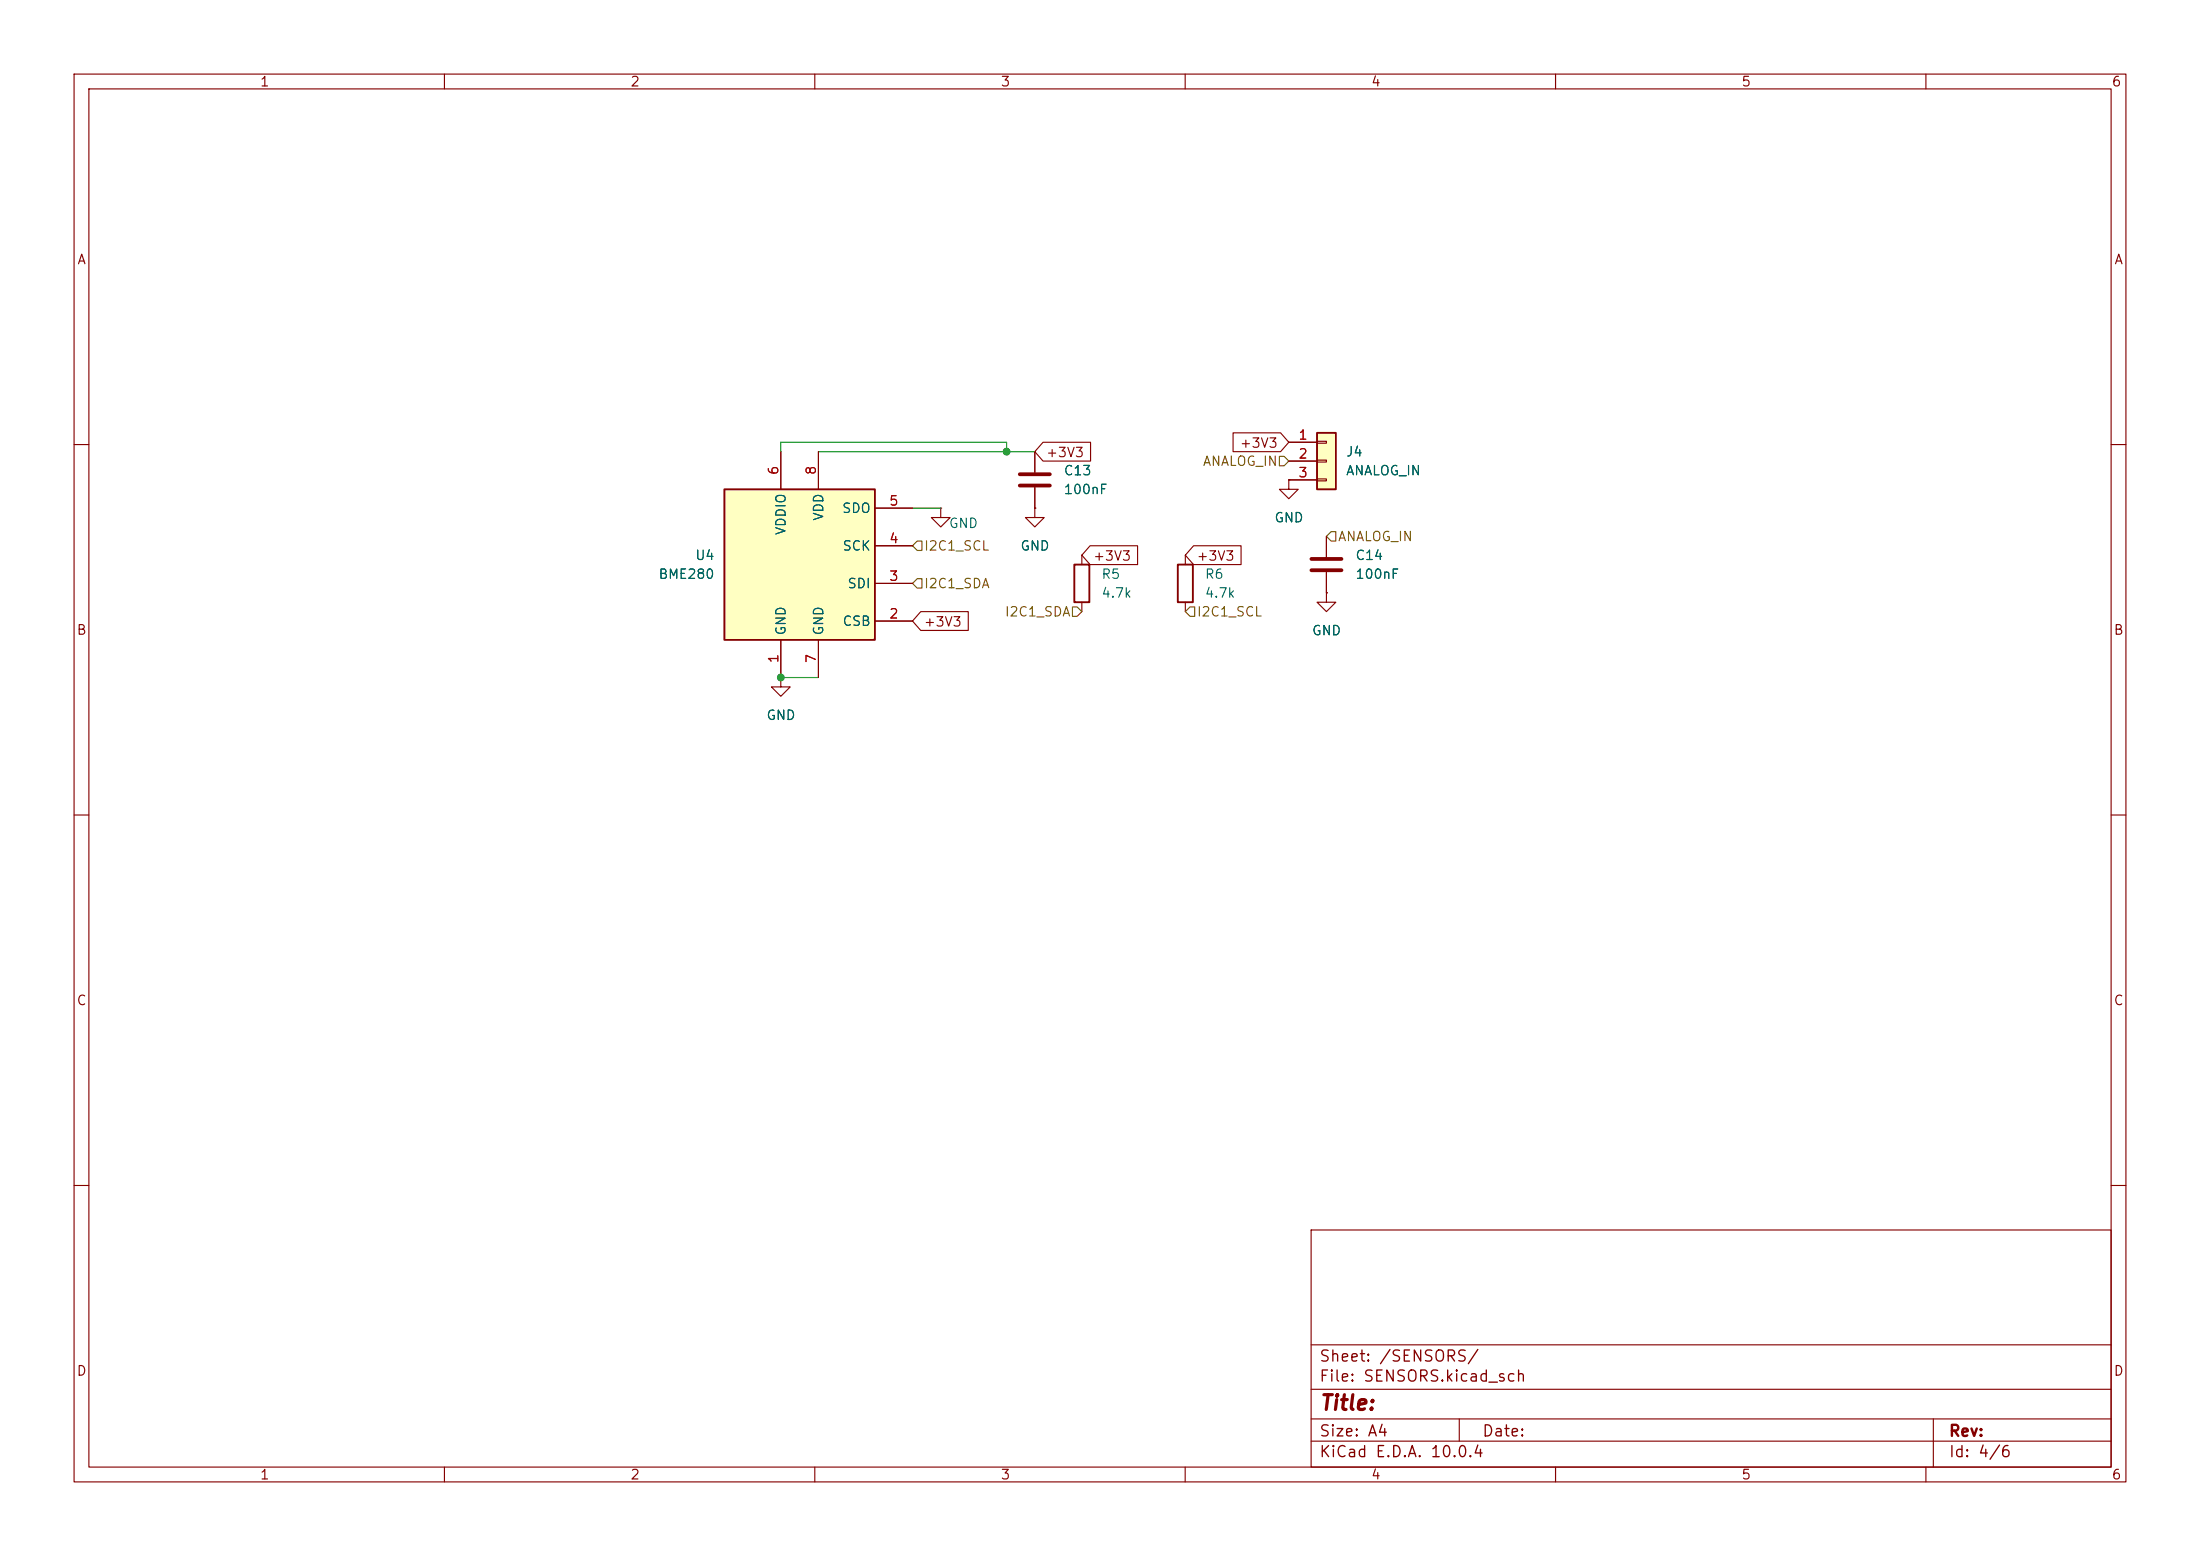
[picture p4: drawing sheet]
<svg xmlns="http://www.w3.org/2000/svg" width="297mm" height="210mm" viewBox="0 0 297 210" stroke-linecap="round" stroke-linejoin="round" font-family="sans-serif">
<g fill="none" stroke="#840000" stroke-width=".15">
<path d="M10 10h277v190h-277zM12 12h273v186h-273zM60 10v2M110 10v2M160 10v2M210 10v2M260 10v2M10 60h2M285 60h2M10 110h2M285 110h2M10 160h2"/>
<path d="M177 166h108v32h-108zM285 160h2M60 198v2M110 198v2M160 198v2M177 194.5h108M177 191.5h108M177 187.5h108M177 181.5h108M197 191.5v3M210 198v2M260 198v2"/>
<path d="M261 191.5v6.5"/>
</g>
<path d="M97.8 66h20.3v20.4h-20.3z" fill="#ffffc2"/>
<path d="M97.8 66h20.3v20.4h-20.3zM145 76.2h2.1v5.1h-2.1zM159 76.2h2v5.1h-2z" fill="none" stroke="#840000" stroke-width=".25"/>
<g fill="none" stroke="#840000" stroke-width=".15">
<path d="M105.4 61v5M110.5 61v5M118.1 78.7h5.1M118.1 73.7h5.1M118.1 68.6h5.1M139.7 68.6v1.3h1.3l-1.3 1.2-1.3-1.2h1.3M139.7 68.6h.1M139.7 61v2.8M139.7 65.8v2.8M146 74.9v1.3M160 74.9v1.3M174 64.8v1.2h1.3l-1.3 1.3-1.3-1.3h1.3"/>
<path d="M174 64.8h.1M179.1 72.4v2.8M179.1 77.2v2.8M105.4 91.4v1.3h1.3l-1.3 1.3-1.3-1.3h1.3M105.4 91.4h.1M105.4 86.4v5M110.5 86.4v5M118.1 83.8h5.1M146 81.3v1.3M160 81.3v1.3M179.1 80v1.3h1.2l-1.2 1.3-1.3-1.3h1.3M179.1 80h.1"/>
</g>
<path d="M137.7 64h4M137.7 65.5h4M177 75.4h4.1M177 77h4.1" fill="none" stroke="#840000" stroke-width=".51"/>
<path d="M177.8 58.4h2.5v7.6h-2.5z" fill="#ffffc2"/>
<path d="M177.8 58.4h2.5v7.6h-2.5z" fill="none" stroke="#840000" stroke-width=".25"/>
<g fill="none" stroke="#840000" stroke-width=".15">
<path d="M140.8 59.7h6.4v2.5h-6.4l-1.1-1.2zM166.5 58.4h6.4l1.1 1.3-1.1 1.3h-6.4zM174 59.7h3.8M177.8 59.6h1.3v.2h-1.3zM105.4 61v5M110.5 61v5M118.1 78.7h5.1M118.1 73.7h5.1M118.1 68.6h5.1M127 68.6v1.3h1.3l-1.3 1.2-1.3-1.2h1.3M127 68.6h.1M139.7 68.6h.1"/>
<path d="M139.7 61v2.8M139.7 65.8v2.8M147.2 73.7h6.4v2.5h-6.4l-1.2-1.3zM161.1 73.7h6.4v2.5h-6.4l-1.1-1.3zM174 64.8h.1M174 62.2h3.8M174 64.8h3.8M177.8 62.1h1.3v.3h-1.3zM177.8 64.6h1.3v.3h-1.3zM179.1 72.4v2.8M179.1 77.2v2.8M105.4 91.4h.1"/>
<path d="M105.4 86.4v5M110.5 86.4v5M118.1 83.8h5.1M124.3 82.5h6.4v2.6h-6.4l-1.1-1.3zM179.1 80h.1"/>
</g>
<path d="M123.8 78.1h.7v1.3h-.7l-.6-.7zM123.8 73h.7v1.3h-.7l-.6-.6zM172.7 61.6h.7l.6 .6-.6 .7h-.7zM179.7 71.8h.6v1.2h-.6l-.6-.6zM144.8 81.9h.6l.6 .7-.6 .6h-.6zM160.7 81.9h.6v1.3h-.6l-.7-.6z" fill="none" stroke="#725600" stroke-width=".15"/>
<path d="M105.4 61v-1.3h30.5v1.3M110.5 61h29.2M123.2 68.6h3.8M105.4 91.4h5.1" fill="none" stroke="#009600" stroke-width=".15"/>
<g fill="#009600" stroke="#009600" stroke-width=".14">
<circle cx="105.4" cy="91.4" r=".46"/>
<circle cx="135.9" cy="61" r=".46"/>
</g>
<text font-size="2" fill="#840000" x="178" y="190.8">Title:</text>
<g font-size="1.5" fill="#840000">
<text x="178" y="184.2">Sheet: /SENSORS/</text>
<text x="178" y="186.9">File: SENSORS.kicad_sch</text>
<text x="178" y="197.1">KiCad E.D.A. 10.0.4</text>
<text x="178" y="194.3">Size: A4</text>
<text x="200" y="194.3">Date:</text>
<text x="263" y="194.3">Rev:</text>
<text x="263" y="197.1">Id: 4/6</text>
</g>
<g font-size="1.3" fill="#840000">
<text x="35" y="12">1</text>
<text x="85" y="12">2</text>
<text x="135" y="12">3</text>
<text x="185" y="12">4</text>
<text x="235" y="12">5</text>
<text x="285" y="12">6</text>
<text x="10.3" y="36">A</text>
<text x="285.3" y="36">A</text>
<text x="141.1" y="62">+3V3</text>
<text x="167.3" y="60.8">+3V3</text>
<text x="147.5" y="76">+3V3</text>
<text x="161.4" y="76">+3V3</text>
<text x="10.3" y="86">B</text>
<text x="124.6" y="84.9">+3V3</text>
<text x="285.3" y="86">B</text>
<text x="10.3" y="136">C</text>
<text x="285.3" y="136">C</text>
<text x="10.3" y="186">D</text>
<text x="285.3" y="186">D</text>
<text x="35" y="200">1</text>
<text x="85" y="200">2</text>
<text x="135" y="200">3</text>
<text x="185" y="200">4</text>
<text x="235" y="200">5</text>
<text x="285" y="200">6</text>
</g>
<g font-size="1.3" fill="#a90000">
<text x="175.2" y="59.7">1</text>
<text x="105.4" y="64.2" transform="rotate(-90 105.4 64.2)">6</text>
<text x="110.5" y="64.2" transform="rotate(-90 110.5 64.2)">8</text>
<text x="175.2" y="62.2">2</text>
<text x="175.2" y="64.7">3</text>
<text x="119.9" y="68.6">5</text>
<text x="119.9" y="73.6">4</text>
<text x="119.9" y="83.8">2</text>
<text x="119.9" y="78.7">3</text>
<text x="105.4" y="89.6" transform="rotate(-90 105.4 89.6)">1</text>
<text x="110.5" y="89.6" transform="rotate(-90 110.5 89.6)">7</text>
</g>
<g font-size="1.3" fill="#006464">
<text x="143.5" y="64.5">C13</text>
<text x="181.6" y="61.9">J4</text>
<text x="181.6" y="64.5">ANALOG_IN</text>
<text x="111.5" y="70.4" transform="rotate(-90 111.5 70.4)">VDD</text>
<text x="113.6" y="69.6">SDO</text>
<text x="128" y="71.6">GND</text>
<text x="143.5" y="67">100nF</text>
<text x="172" y="70.8">GND</text>
<text x="93.8" y="75.9">U4</text>
<text x="106.4" y="72.3" transform="rotate(-90 106.4 72.3)">VDDIO</text>
<text x="113.6" y="74.6">SCK</text>
<text x="137.7" y="74.6">GND</text>
<text x="182.9" y="75.9">C14</text>
<text x="88.8" y="78.4">BME280</text>
<text x="114.3" y="79.7">SDI</text>
<text x="148.6" y="78.4">R5</text>
<text x="148.6" y="81">4.7k</text>
<text x="162.6" y="78.4">R6</text>
<text x="162.6" y="81">4.7k</text>
<text x="182.9" y="78.4">100nF</text>
<text x="106.4" y="85.9" transform="rotate(-90 106.4 85.9)">GND</text>
<text x="111.5" y="85.9" transform="rotate(-90 111.5 85.9)">GND</text>
<text x="113.6" y="84.8">CSB</text>
<text x="177" y="86.1">GND</text>
<text x="103.4" y="97.5">GND</text>
</g>
<g font-size="1.3" fill="#725600">
<text x="162.3" y="63.2">ANALOG_IN</text>
<text x="124.7" y="74.6">I2C1_SCL</text>
<text x="180.5" y="73.4">ANALOG_IN</text>
<text x="124.7" y="79.7">I2C1_SDA</text>
<text x="135.6" y="83.5">I2C1_SDA</text>
<text x="161.5" y="83.5">I2C1_SCL</text>
</g>
</svg>
